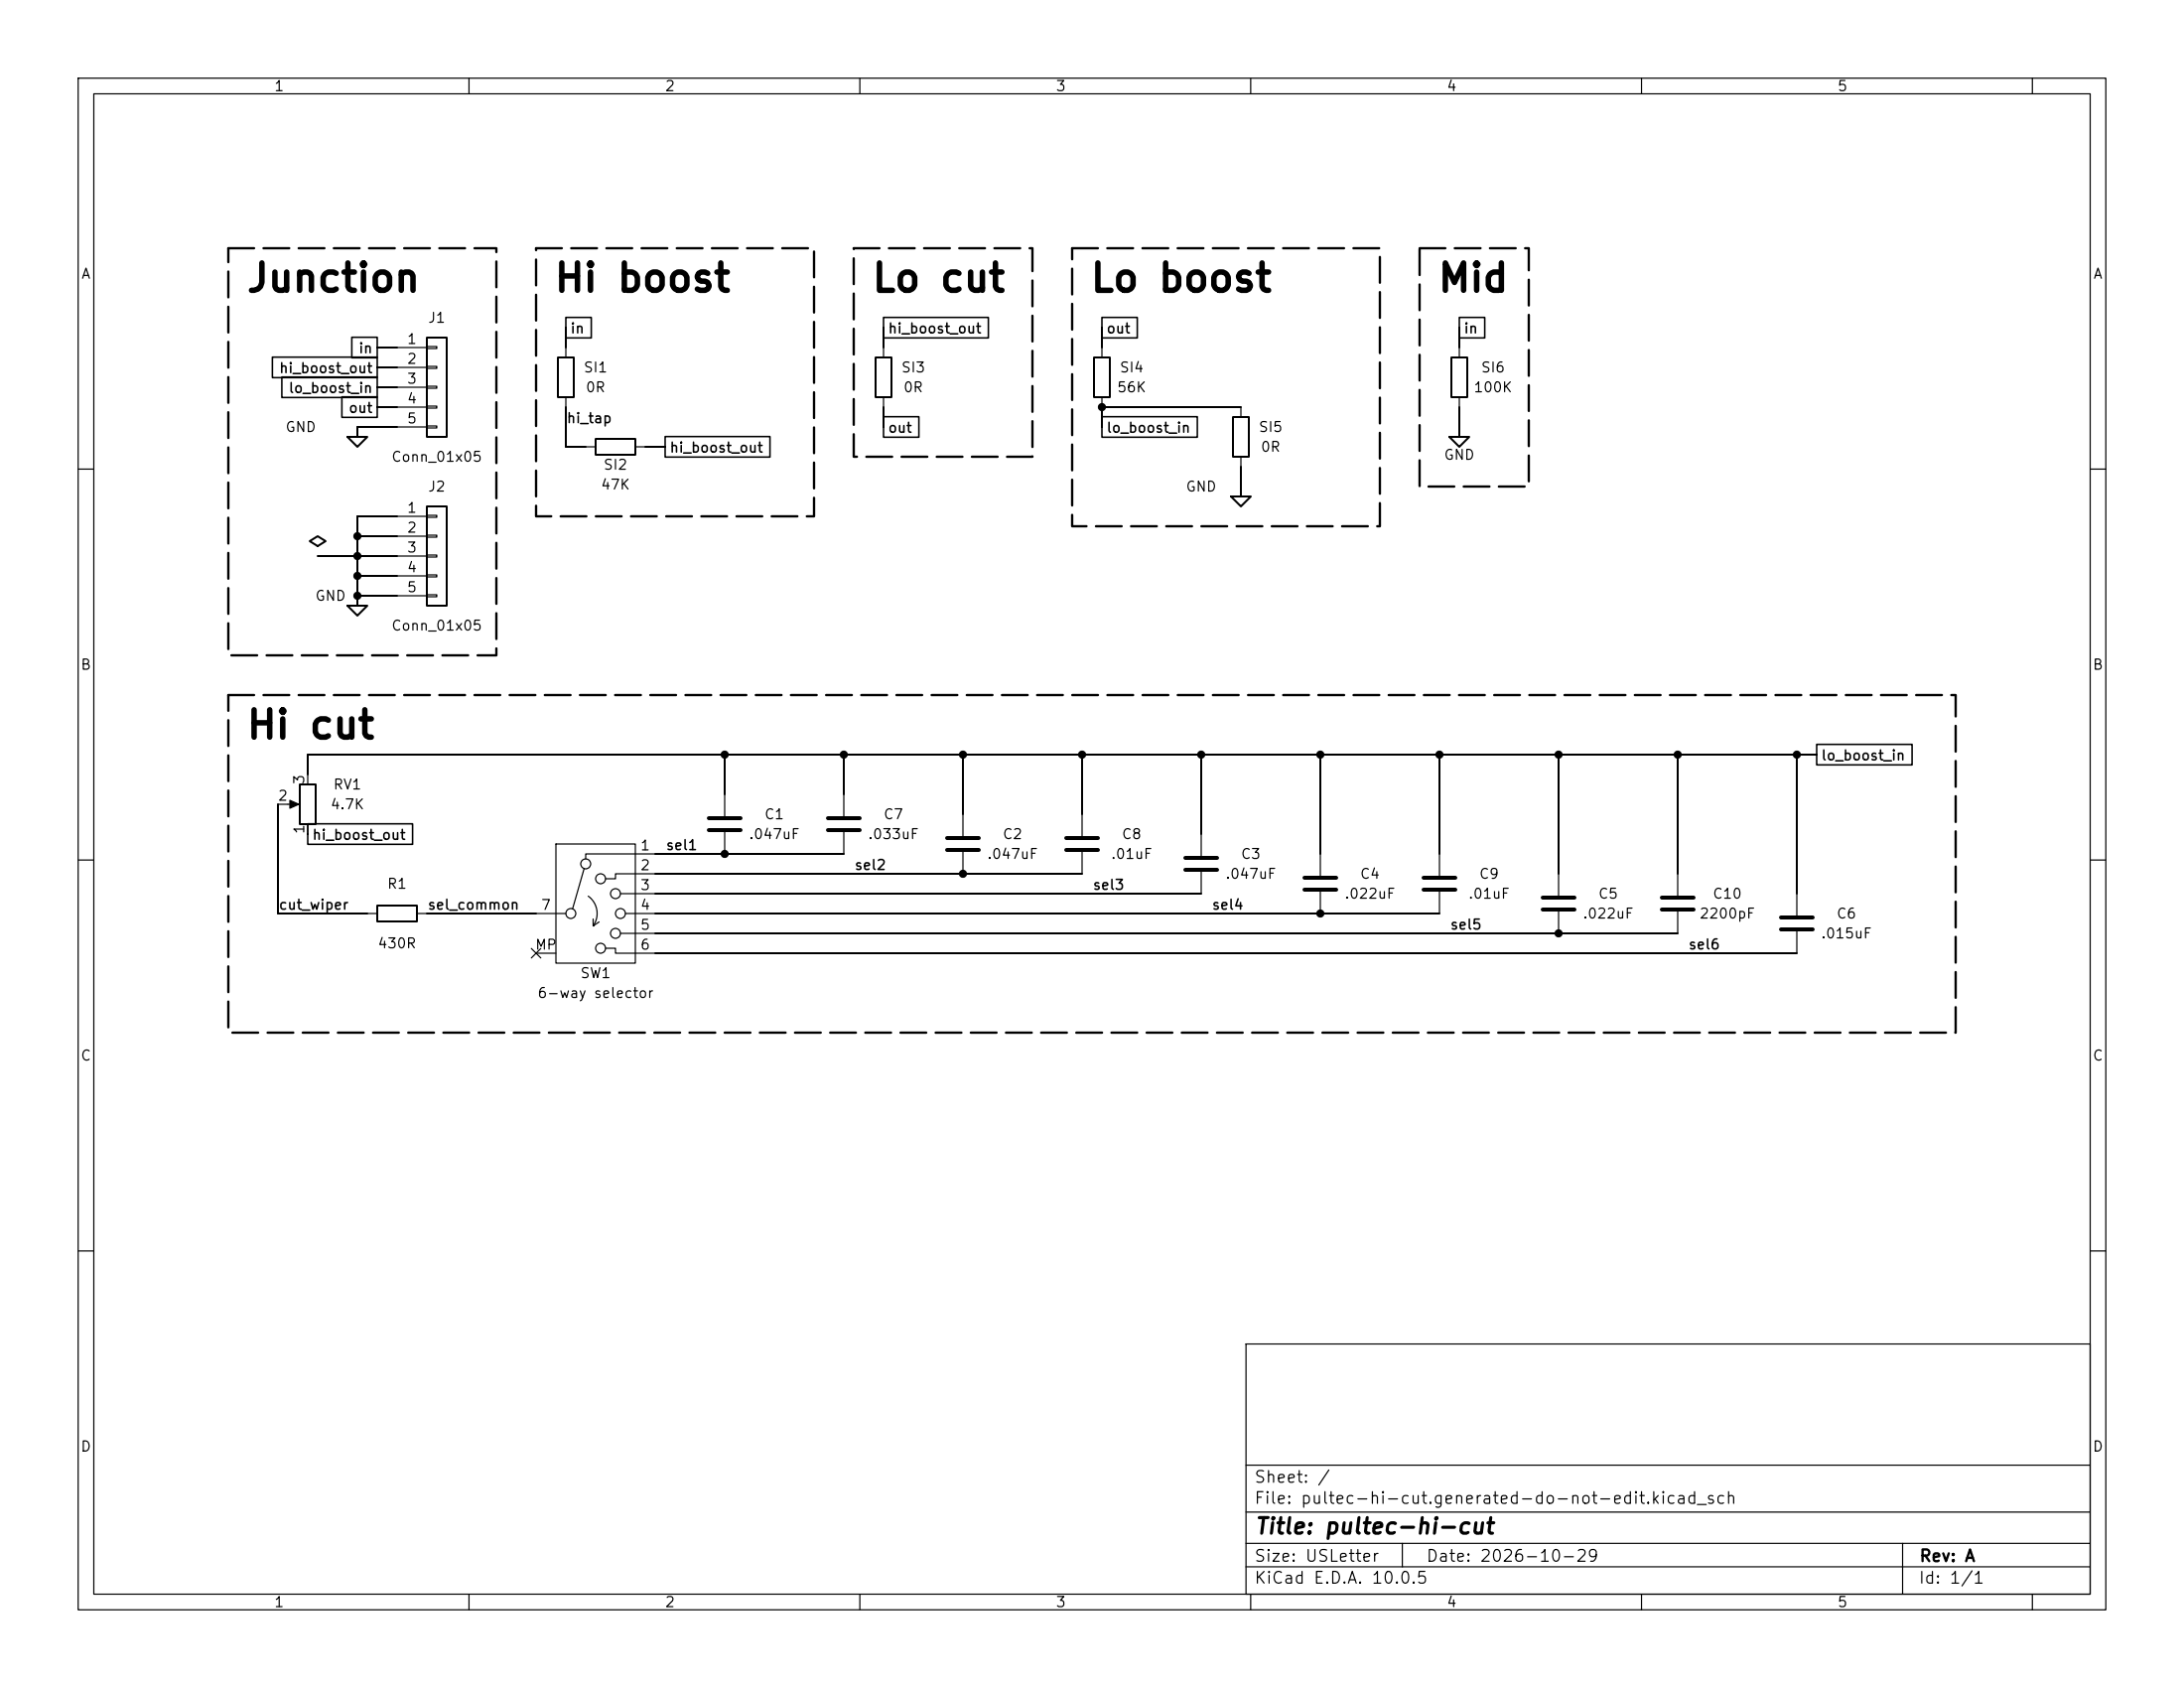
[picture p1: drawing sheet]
<svg xmlns="http://www.w3.org/2000/svg" width="279mm" height="216mm" viewBox="0 0 279 216" stroke-linecap="round" stroke-linejoin="round" font-family="sans-serif">
<g fill="none" stroke="#000" stroke-width=".15">
<path d="M10 10h259.4v195.9h-259.4zM12 12h255.4v191.9h-255.4zM60 10v2M110 10v2M160 10v2M210 10v2M260 10v2M50.8 44.5h3.8M50.8 47h3.8M50.8 49.5h3.8M50.8 52.1h3.8M50.8 54.6h3.8"/>
<path d="M54.6 44.3h1.3v.3h-1.3zM54.6 46.9h1.3v.2h-1.3zM54.6 49.4h1.3v.3h-1.3zM54.6 51.9h1.3v.3h-1.3zM54.6 54.5h1.3v.2h-1.3zM72.4 44.5v1.2M72.4 50.8v1.3M74.9 57.2h1.3M81.3 57.2h1.2M113 44.5v1.2M113 50.8v1.3M141 44.5v1.2"/>
<path d="M141 50.8v1.3M158.7 52.1v1.2M158.7 58.4v1.3M186.7 44.5v1.2M186.7 50.8v1.3M10 60h2M50.8 66h3.8M50.8 68.6h3.8M50.8 71.1h3.8M50.8 73.7h3.8M50.8 76.2h3.8M54.6 65.9h1.3v.3h-1.3z"/>
<path d="M54.6 68.5h1.3v.2h-1.3zM54.6 71h1.3v.2h-1.3zM54.6 73.5h1.3v.3h-1.3zM54.6 76.1h1.3v.2h-1.3zM267.4 60h2M39.4 99.1v1.2M10 110h2M35.6 102.9h2.2M39.4 105.4v1.3M47 116.8h1.3M53.3 116.8h1.3M68.6 116.8h3.8"/>
<path d="M71.1 108h10.2v15.2h-10.2zM74.7 111.1l-1.4 5.1M75.2 114.6a2.73 2.73 0 0 1 .7 3.8M75.9 118.4h.1M75.9 117.5v.9M76.6 117.9l-.7 .5M79.4 114.3h4.4M79.4 119.4h4.4M80 116.8h3.8M83.8 109.2h-8.9v.7M83.8 111.8h-5.1v.6h-1.2M92.7 101.6v2.8"/>
<path d="M92.7 106.4v2.8M107.9 101.6v2.8M107.9 106.4v2.8M123.2 104.1v2.8M123.2 109v2.8M138.4 104.1v2.8M138.4 109v2.8M153.7 106.7v2.8M153.7 111.5v2.8M168.9 109.2v2.8M168.9 114v2.8M184.1 109.2v2.8"/>
<path d="M184.1 114v2.8M199.4 111.8v2.8M199.4 116.6v2.8M214.6 111.8v2.8M214.6 116.6v2.8M229.9 114.3v2.8M229.9 119.1v2.8M267.4 110h2M68 121.3l1.2 1.2M68.6 121.9h2.5M69.2 121.3l-1.2 1.2M77.5 121.3h1.2v.6h5.1"/>
<path d="M10 160h2M159.4 171.9h108v32h-108zM267.4 160h2M159.4 197.4h108M159.4 193.4h108M159.4 187.4h108M179.4 197.4v3M243.4 197.4v6.5M60 203.9v2M110 203.9v2M159.4 200.4h108M160 203.9v2"/>
<path d="M210 203.9v2M260 203.9v2"/>
<circle cx="73" cy="116.8" r=".63"/>
<circle cx="74.9" cy="110.5" r=".63"/>
<circle cx="76.8" cy="112.4" r=".63"/>
<circle cx="78.7" cy="119.4" r=".63"/>
<circle cx="78.7" cy="114.3" r=".63"/>
<circle cx="79.4" cy="116.8" r=".63"/>
<circle cx="76.8" cy="121.3" r=".63"/>
</g>
<g fill="none" stroke="#000" stroke-width=".25">
<path d="M44.4 55.9h2.6l-1.3 1.3zM48.3 49.5h2.5M48.3 44.5h2.5M48.3 47h2.5M48.3 52.1h2.5M50.8 54.6h-5.1v1.3M54.6 43.2h2.5v12.7h-2.5zM71.4 45.7h2v5.1h-2zM72.4 52.1v5.1h2.5M72.4 41.9v2.6M76.2 56.1h5.1v2.1h-5.1zM82.5 57.2h2.6"/>
<path d="M112 45.7h2v5.1h-2zM113 41.9v2.6M113 52.1v2.5M140 45.7h2v5.1h-2zM141 41.9v2.6M157.7 53.3h2.1v5.1h-2.1zM158.7 59.7v3.8M158.7 52.1h-17.7v2.5M185.4 55.9h2.6l-1.3 1.3zM185.7 45.7h2v5.1h-2zM186.7 41.9v2.6M186.7 52.1v3.8"/>
<path d="M39.6 69.2l1-.6 1.1 .6-1.1 .7zM40.6 71.1h10.2M44.4 77.5h2.6l-1.3 1.2zM45.7 68.6h5.1M45.7 73.7h5.1M45.7 76.2h5.1M50.8 66h-5.1v11.5M54.6 64.8h2.5v12.7h-2.5zM157.5 63.5h2.5l-1.3 1.3zM92.7 96.5v5.1M107.9 96.5v5.1M123.2 96.5v7.6"/>
<path d="M138.4 96.5v7.6M153.7 96.5v10.2M168.9 96.5v12.7M184.1 96.5v12.7M199.4 96.5v15.3M214.6 96.5v15.3M229.9 96.5v17.8M232.4 96.5h-193v2.6M35.6 102.9v13.9h11.4M38.4 100.3h2v5.1h-2zM48.3 115.8h5v2.1h-5zM54.6 116.8h14"/>
<path d="M83.8 109.2h24.1M83.8 111.8h54.6M83.8 114.3h69.9M83.8 116.8h100.3M83.8 119.4h130.8M83.8 121.9h146.1"/>
</g>
<g fill="none" stroke="#000" stroke-width=".51">
<path d="M90.7 104.6h4M90.7 106.2h4M105.9 104.6h4.1M105.9 106.2h4.1M121.2 107.2h4M121.2 108.7h4M136.4 107.2h4.1M136.4 108.7h4.1M151.6 109.7h4.1M151.6 111.3h4.1M166.9 112.3h4M166.9 113.8h4"/>
<path d="M182.1 112.3h4.1M182.1 113.8h4.1M197.4 114.8h4M197.4 116.3h4M212.6 114.8h4.1M212.6 116.3h4.1M227.8 117.3h4.1M227.8 118.9h4.1"/>
</g>
<path d="M37.1 102.4l1.1 .5-1.1 .5z" fill="#000" stroke="#000" stroke-width=".15"/>
<g fill="none" stroke="#000" stroke-width=".2">
<path d="M34.8 45.7h13.5v2.6h-13.5zM36.1 48.2h12.2v2.6h-12.2zM43.7 50.8h4.6v2.6h-4.6zM45 43.1h3.3v2.7h-3.3zM72.4 40.6h3.2v2.6h-3.2zM85.1 55.8h13.4v2.7h-13.4zM113 53.3h4.6v2.6h-4.6zM113 40.6h13.4v2.6h-13.4zM141 40.6h4.5v2.6h-4.5zM141 53.3h12.2v2.6h-12.2zM186.7 40.6h3.2v2.6h-3.2zM232.4 95.2h12.2v2.6h-12.2z"/>
<path d="M39.4 105.4h13.4v2.6h-13.4z"/>
</g>
<path d="M29.2 31.8h34.3v52h-34.3zM68.6 31.8h35.5v34.2h-35.5zM109.2 31.8h22.9v26.6h-22.9zM137.2 31.8h39.3v35.5h-39.3zM181.6 31.8h14v30.4h-14zM29.2 88.9h221v43.2h-221z" fill="none" stroke="#000" stroke-width=".3" stroke-dasharray="3.3 1.2"/>
<g fill="#000" stroke="#000" stroke-width=".13">
<circle cx="141" cy="52.1" r=".46"/>
<circle cx="45.7" cy="76.2" r=".46"/>
<circle cx="45.7" cy="73.7" r=".46"/>
<circle cx="45.7" cy="68.6" r=".46"/>
<circle cx="45.7" cy="71.1" r=".46"/>
<circle cx="92.7" cy="96.5" r=".46"/>
<circle cx="107.9" cy="96.5" r=".46"/>
<circle cx="123.2" cy="96.5" r=".46"/>
<circle cx="138.4" cy="96.5" r=".46"/>
<circle cx="153.7" cy="96.5" r=".46"/>
<circle cx="168.9" cy="96.5" r=".46"/>
<circle cx="184.1" cy="96.5" r=".46"/>
<circle cx="199.4" cy="96.5" r=".46"/>
<circle cx="214.6" cy="96.5" r=".46"/>
<circle cx="229.9" cy="96.5" r=".46"/>
<circle cx="92.7" cy="109.2" r=".46"/>
<circle cx="123.2" cy="111.8" r=".46"/>
<circle cx="168.9" cy="116.8" r=".46"/>
<circle cx="199.4" cy="119.4" r=".46"/>
</g>
<g font-size="3.5">
<text x="31.3" y="38.2">Junction</text>
<text x="70.7" y="38.2">Hi boost</text>
<text x="111.3" y="38.2">Lo cut</text>
<text x="139.3" y="38.2">Lo boost</text>
<text x="183.7" y="38.2">Mid</text>
<text x="31.3" y="95.3">Hi cut</text>
</g>
<text font-size="2" x="160.4" y="196.7">Title: pultec-hi-cut</text>
<g font-size="1.5">
<text x="160.4" y="190">Sheet: /</text>
<text x="160.4" y="192.7">File: pultec-hi-cut.generated-do-not-edit.kicad_sch</text>
<text x="160.4" y="202.9">KiCad E.D.A. 10.0.5</text>
<text x="160.4" y="200.1">Size: USLetter</text>
<text x="182.4" y="200.1">Date: 2026-10-29</text>
<text x="245.4" y="202.9">Id: 1/1</text>
<text x="245.4" y="200.1">Rev: A</text>
</g>
<g font-size="1.3">
<text x="35" y="12">1</text>
<text x="85" y="12">2</text>
<text x="135" y="12">3</text>
<text x="185" y="12">4</text>
<text x="235" y="12">5</text>
<text x="10.3" y="36">A</text>
<text x="267.7" y="36">A</text>
<text x="54.7" y="41.6">J1</text>
<text x="45.8" y="45.5">in</text>
<text x="52" y="44.3">1</text>
<text x="52" y="46.9">2</text>
<text x="72.9" y="43">in</text>
<text x="74.6" y="48">SI1</text>
<text x="113.5" y="43">hi_boost_out</text>
<text x="115.2" y="48">SI3</text>
<text x="141.5" y="43">out</text>
<text x="143.1" y="48">SI4</text>
<text x="187.2" y="43">in</text>
<text x="189.4" y="48">SI6</text>
<text x="35.6" y="48">hi_boost_out</text>
<text x="36.8" y="50.6">lo_boost_in</text>
<text x="44.5" y="53.1">out</text>
<text x="52" y="49.4">3</text>
<text x="52" y="51.9">4</text>
<text x="74.8" y="50.5">0R</text>
<text x="115.5" y="50.5">0R</text>
<text x="142.8" y="50.5">56K</text>
<text x="188.4" y="50.5">100K</text>
<text x="36.4" y="55.6">GND</text>
<text x="50" y="59.4">Conn_01x05</text>
<text x="52" y="54.5">5</text>
<text x="72.4" y="54.4">hi_tap</text>
<text x="85.6" y="58.2">hi_boost_out</text>
<text x="113.5" y="55.7">out</text>
<text x="141.5" y="55.7">lo_boost_in</text>
<text x="160.9" y="55.6">SI5</text>
<text x="161.2" y="58.1">0R</text>
<text x="184.6" y="59.1">GND</text>
<text x="52" y="65.9">1</text>
<text x="54.7" y="63.2">J2</text>
<text x="76.8" y="62.9">47K</text>
<text x="77.1" y="60.4">SI2</text>
<text x="151.6" y="63.2">GND</text>
<text x="52" y="68.4">2</text>
<text x="52" y="71">3</text>
<text x="40.2" y="77.2">GND</text>
<text x="52" y="73.5">4</text>
<text x="52" y="76.1">5</text>
<text x="50" y="81">Conn_01x05</text>
<text x="10.2" y="86">B</text>
<text x="267.6" y="86">B</text>
<text x="39.2" y="100.4" transform="rotate(-90 39.2 100.4)">3</text>
<text x="42.5" y="101.3">RV1</text>
<text x="232.9" y="97.6">lo_boost_in</text>
<text x="35.5" y="102.7">2</text>
<text x="39.2" y="106.8" transform="rotate(-90 39.2 106.8)">1</text>
<text x="39.9" y="107.7">hi_boost_out</text>
<text x="42.2" y="103.8">4.7K</text>
<text x="95.7" y="107.6">.047uF</text>
<text x="97.7" y="105.1">C1</text>
<text x="110.9" y="107.6">.033uF</text>
<text x="112.9" y="105.1">C7</text>
<text x="128.2" y="107.6">C2</text>
<text x="143.4" y="107.6">C8</text>
<text x="49.4" y="114">R1</text>
<text x="81.8" y="109.1">1</text>
<text x="81.8" y="111.6">2</text>
<text x="85.1" y="109">sel1</text>
<text x="109.2" y="111.6">sel2</text>
<text x="126.2" y="110.2">.047uF</text>
<text x="142" y="110.2">.01uF</text>
<text x="156.7" y="112.7">.047uF</text>
<text x="158.7" y="110.2">C3</text>
<text x="173.9" y="112.7">C4</text>
<text x="189.1" y="112.7">C9</text>
<text x="35.6" y="116.7">cut_wiper</text>
<text x="54.6" y="116.7">sel_common</text>
<text x="69.1" y="116.7">7</text>
<text x="81.8" y="114.2">3</text>
<text x="81.8" y="116.7">4</text>
<text x="81.8" y="119.2">5</text>
<text x="139.7" y="114.1">sel3</text>
<text x="154.9" y="116.7">sel4</text>
<text x="171.9" y="115.3">.022uF</text>
<text x="185.4" y="119.2">sel5</text>
<text x="187.7" y="115.3">.01uF</text>
<text x="202.4" y="117.8">.022uF</text>
<text x="204.4" y="115.3">C5</text>
<text x="217.3" y="117.8">2200pF</text>
<text x="219" y="115.3">C10</text>
<text x="234.9" y="117.8">C6</text>
<text x="48.2" y="121.6">430R</text>
<text x="68.4" y="121.8">MP</text>
<text x="74.1" y="125.4">SW1</text>
<text x="81.8" y="121.8">6</text>
<text x="215.9" y="121.7">sel6</text>
<text x="232.9" y="120.3">.015uF</text>
<text x="68.7" y="128">6-way selector</text>
<text x="10.2" y="136">C</text>
<text x="267.6" y="136">C</text>
<text x="10.2" y="186">D</text>
<text x="267.6" y="186">D</text>
<text x="35" y="205.9">1</text>
<text x="85" y="205.9">2</text>
<text x="135" y="205.9">3</text>
<text x="185" y="205.9">4</text>
<text x="235" y="205.9">5</text>
</g>
</svg>
